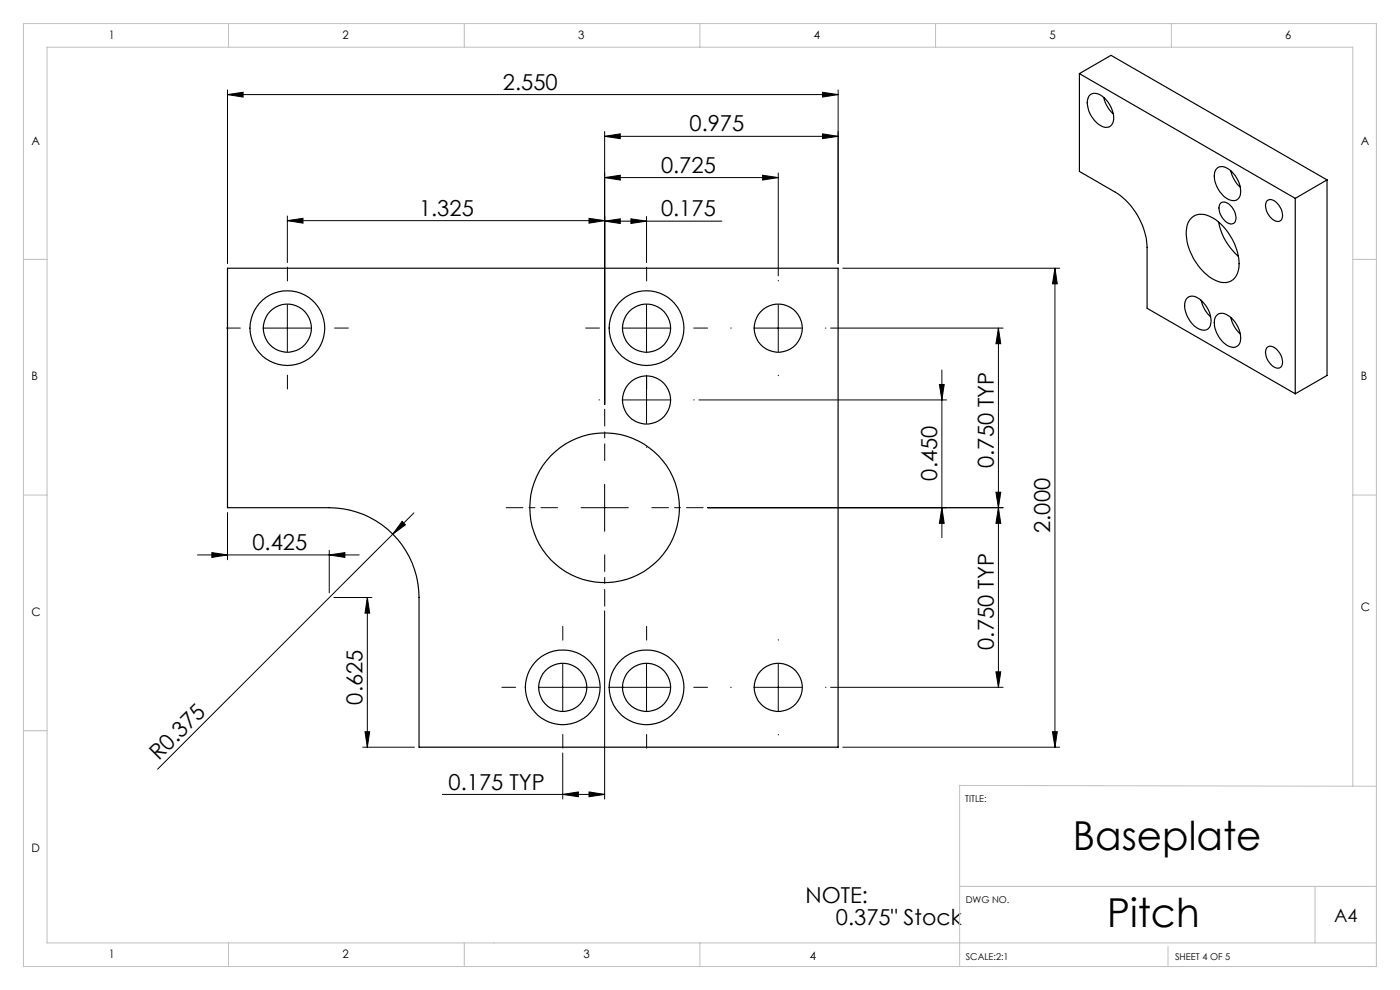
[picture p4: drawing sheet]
<svg xmlns="http://www.w3.org/2000/svg" width="297mm" height="210mm" viewBox="0 0 297 210" stroke-linecap="round" stroke-linejoin="round" font-family="sans-serif">
<g fill="none" stroke="#000" stroke-width=".21">
<path d="M48.3 19.1v36.8M174.5 19.6l3.3 .5-3.3 .5zM177.8 19.1v36.8M48.3 20.1l3.3-.5v1zM48.3 20.1h129.5M128.3 37.7l3.3-.5v1zM128.3 37.7h36.8M128.3 28.9l3.3-.5v1zM128.3 27.9v57.9M128.3 28.9h49.5M161.8 37.2l3.3 .5-3.3 .5zM165.1 36.7v21.8"/>
<path d="M174.5 28.4l3.3 .5-3.3 .5zM61 46.8l3.3-.5v1zM61 45.8v9.9M61 46.8h67.3M125 46.3l3.3 .5-3.3 .5zM128.3 46.9l3.3-.5v1zM128.3 46.9h24.8M133.8 46.4l3.4 .5-3.4 .5zM137.2 45.9v9.8M178.8 56.9h46M223.8 56.9v101.6M223.8 56.9l.5 3.3h-1z"/>
<path d="M56 69.6h10M61 64.6v10M132.2 69.6h10M137.2 64.6v10M137.2 79.9v9.9M160.1 69.6h10M165.1 64.6v10M176.2 69.6h36.6M199.8 78.5v35.5M211.8 69.6v76.2M211.8 69.6l.5 3.3h-1zM132.2 84.8h10"/>
<path d="M148.3 84.8h52.5M199.3 81.6h1l-.5 3.2zM41.9 117.7h34.3M44.9 117.2l3.4 .5-3.4 .5zM48.3 108.7v10M69.9 117.7l3.3-.5v1zM69.9 116.7v9.1M83.3 113.3l-49.9 49.9M85.3 110.6l.7 .7-2.7 2zM87.8 108.8l-4.5 4.5M123.3 107.7h10M128.3 102.7v10"/>
<path d="M150.1 107.7h62.7M199.8 107.7l.5 3.3h-1zM211.3 104.4h1l-.5 3.3zM211.8 107.7l.5 3.3h-1zM70.8 126.7h8.1M77.9 126.7l.5 3.4h-1zM77.9 126.7v31.8M128.3 129.6v39.9M76.9 158.5h11M77.4 155.2h1l-.5 3.3zM114.4 145.8h10M119.4 159.7v9.8"/>
<path d="M119.4 140.8v10M132.2 145.8h10M137.2 140.8v10M160.1 145.8h10M165.1 140.8v10M176.2 145.8h36.6M178.8 158.5h46M211.3 142.5h1l-.5 3.3zM223.3 155.2h1l-.5 3.3zM93.8 168.5h34.5M119.4 168.5l3.3-.5v1zM125 168l3.3 .5-3.3 .5z"/>
</g>
<g fill="none" stroke="#000" stroke-width=".21" stroke-dasharray="15.2 1.3 1.3 1.3">
<path d="M61 59.6v-2.9M137.2 59.6v-2.9M165.1 59.6v-.1M51 69.6h-3M61 79.6v2.9M71 69.6h2.9M127.2 69.6h-3M137.2 79.6v2.9M137.2 74.8v-.1M147.2 69.6h2.9M155.1 69.6h-.1M165.1 79.6v.1"/>
<path d="M175.1 69.6h.1M127.2 84.8h-.1M137.2 94.8v.1M147.2 84.8h.1M119.4 135.8v-2.9M137.2 135.8v-2.9M165.1 135.8v-.1M109.4 145.8h-2.9M119.4 155.8v2.9M127.2 145.8h-3M129.4 145.8h2.9M137.2 155.8v2.9"/>
<path d="M147.2 145.8h2.9M155.1 145.8h-.1M165.1 155.8v.1M175.1 145.8h.1"/>
</g>
<path d="M128.3 97.7v-10.9M118.3 107.7h-10.9M128.3 117.7v10.9M138.3 107.7h10.9" fill="none" stroke="#000" stroke-width=".21" stroke-dasharray="15.2 1.3 1.3 1.3" stroke-dashoffset="11.7"/>
<g fill="none" stroke="#c0c0c0" stroke-width=".21">
<path d="M5 5h287v200h-287zM48.5 5v5M98.5 5v5M148.5 5v5M198.5 5v5M248.5 5v5M5 55h5M287 55h5M5 105h5M287 105h5M5 155h5M287 166.7v-156.7h-277v190h282"/>
<path d="M292 166.8l-88.4-.2v38.4M203.6 188h88.4M279 188v12M48.5 200v5M98.5 200v5M148.5 200v5M247.8 200.8v4.2"/>
</g>
<g fill="#000">
<path d="M85.3 110.6l.7 .7-2.7 2z"/>
<path d="M161.8 37.2l3.3 .5-3.3 .5zM128.3 37.7l3.3-.5v1zM125 46.3l3.3 .5-3.3 .5zM61 46.8l3.3-.5v1zM125 168l3.3 .5-3.3 .5zM119.4 168.5l3.3-.5v1zM69.9 117.7l3.3-.5v1zM44.9 117.2l3.4 .5-3.4 .5z"/>
<path d="M174.5 19.6l3.3 .5-3.3 .5zM48.3 20.1l3.3-.5v1z"/>
<path d="M128.3 46.9l3.3-.5v1zM133.8 46.4l3.4 .5-3.4 .5zM128.3 28.9l3.3-.5v1zM174.5 28.4l3.3 .5-3.3 .5z"/>
<path d="M211.8 107.7l.5 3.3h-1zM211.3 142.5h1l-.5 3.3z"/>
<path d="M77.4 155.2h1l-.5 3.3zM77.9 126.7l.5 3.4h-1z"/>
<path d="M223.3 155.2h1l-.5 3.3zM223.8 56.9l.5 3.3h-1zM211.3 104.4h1l-.5 3.3zM211.8 69.6l.5 3.3h-1zM199.8 107.7l.5 3.3h-1zM199.3 81.6h1l-.5 3.2z"/>
</g>
<g fill="none" stroke="#000" stroke-width=".25">
<path d="M229 15.6v20.8l7.6 4.4a14.8 14.8 0 0 1 6.7 11.6v13l31.5 18.1M229 15.6l45.8 26.5M229 15.6l6.7-3.9 45.8 26.5M231.1 20.2a2.16 2.16 0 0 1 3 .5 5.6 5.6 0 0 1 2 5.4 1.64 1.64 0 0 1-2.6 .5 5.5 5.5 0 0 1-2.6-5.9zM234.2 20.7a6.3 6.3 0 0 0 2 3.5M258.3 35.6a2.52 2.52 0 0 1 3.1 .9 5.1 5.1 0 0 1 1.5 5.4 1.86 1.86 0 0 1-2.8 .1 5.7 5.7 0 0 1-2.3-5.7zM261.1 36.2a7 7 0 0 0 2 3.5M281.5 38.2v41.4l-6.7 3.9M281.5 38.2l-6.7 3.9M48.3 56.9h129.5v101.6h-88.9v-31.8a19.1 19.1 0 0 0-19-19h-21.6zM252.6 46.4a3.7 3.7 0 0 1 4.9-.1 12.1 12.1 0 0 1 5.3 10.7 3.2 3.2 0 0 1-4.8 2.5 11.7 11.7 0 0 1-6.3-11.1l.3-.9zM258.5 47.1a12.9 12.9 0 0 0 4.2 7.3"/>
<path d="M258.9 43.1a1.71 1.71 0 0 1 2.4 .8 2.69 2.69 0 0 1 .4 3.5 2.04 2.04 0 0 1-2.4-1.2 2.78 2.78 0 0 1-.4-3.1zM268.8 42.6a1.69 1.69 0 0 1 2.4 .8 2.64 2.64 0 0 1 .4 3.4 2.04 2.04 0 0 1-2.4-1.2 2.77 2.77 0 0 1-.4-3zM274.8 42.1v41.4M251.8 63.3a1.88 1.88 0 0 1 2.7 .1 5.4 5.4 0 0 1 2.1 6 1.86 1.86 0 0 1-2.8 .1 5.7 5.7 0 0 1-2.3-5.7zM254.8 63.7a7 7 0 0 0 2 3.5M258.1 66.9a1.89 1.89 0 0 1 2.6 .2 5.4 5.4 0 0 1 2.2 5.9 1.86 1.86 0 0 1-2.8 .1 5.7 5.7 0 0 1-2.3-5.7zM261.1 67.3a7 7 0 0 0 2 3.5M268.8 73.7a1.69 1.69 0 0 1 2.4 .8 2.64 2.64 0 0 1 .4 3.5 2.04 2.04 0 0 1-2.4-1.2 2.77 2.77 0 0 1-.4-3.1z"/>
<circle cx="61" cy="69.6" r="5.1"/>
<circle cx="61" cy="69.6" r="7.9"/>
<circle cx="137.2" cy="69.6" r="5.1"/>
<circle cx="137.2" cy="69.6" r="7.9"/>
<circle cx="165.1" cy="69.6" r="5.1"/>
<circle cx="137.2" cy="84.9" r="5.1"/>
<circle cx="128.3" cy="107.7" r="15.9"/>
<circle cx="119.4" cy="145.8" r="5.1"/>
<circle cx="119.4" cy="145.8" r="7.9"/>
<circle cx="137.2" cy="145.8" r="5.1"/>
<circle cx="137.2" cy="145.8" r="7.9"/>
<circle cx="165.1" cy="145.8" r="5.1"/>
</g>
<g font-size="8.5">
<text x="227.6" y="180.3">Baseplate</text>
<text x="234.9" y="196.7">Pitch</text>
</g>
<g font-size="4.7">
<text x="106.7" y="19">2.550</text>
<text x="146.3" y="27.9">0.975</text>
<text x="140.2" y="36.6">0.725</text>
<text x="88.9" y="45.8">1.325</text>
<text x="140.2" y="45.9">0.175</text>
<text x="198.8" y="101.9" transform="rotate(-90 198.8 101.9)">0.450</text>
<text x="210.8" y="99.2" transform="rotate(-90 210.8 99.2)">0.750 TYP</text>
<text x="222.8" y="113" transform="rotate(-90 222.8 113)">2.000</text>
<text x="53.5" y="116.7">0.425</text>
<text x="210.8" y="137.8" transform="rotate(-90 210.8 137.8)">0.750 TYP</text>
<text x="76.9" y="149.4" transform="rotate(-90 76.9 149.4)">0.625</text>
<text x="33.7" y="161.5" transform="rotate(-45 33.7 161.5)">R0.375</text>
<text x="95.2" y="167.5">0.175 TYP</text>
<text x="170.9" y="191.6">NOTE:</text>
<text x="177.3" y="196.2">0.375&quot; Stock</text>
</g>
<text font-size="3.9" x="283" y="195.7">A4</text>
<g font-size="2.5">
<text x="23.1" y="8.2">1</text>
<text x="72.7" y="8.2">2</text>
<text x="122.7" y="8.2">3</text>
<text x="172.7" y="8.2">4</text>
<text x="222.7" y="8.2">5</text>
<text x="272.7" y="8.2">6</text>
<text x="6.7" y="30.7">A</text>
<text x="288.7" y="30.7">A</text>
<text x="6.7" y="80.7">B</text>
<text x="288.7" y="80.7">B</text>
<text x="6.7" y="130.7">C</text>
<text x="288.7" y="129.7">C</text>
<text x="6.7" y="180.7">D</text>
<text x="23.1" y="203.2">1</text>
<text x="72.7" y="203.2">2</text>
<text x="123.8" y="203.2">3</text>
<text x="171.8" y="203.6">4</text>
</g>
<g font-size="2">
<text x="204.8" y="170.2">TITLE:</text>
<text x="204.9" y="191.6">DWG NO.</text>
<text x="204.9" y="203.6">SCALE:2:1</text>
<text x="249.3" y="203.6">SHEET 4 OF 5</text>
</g>
</svg>
